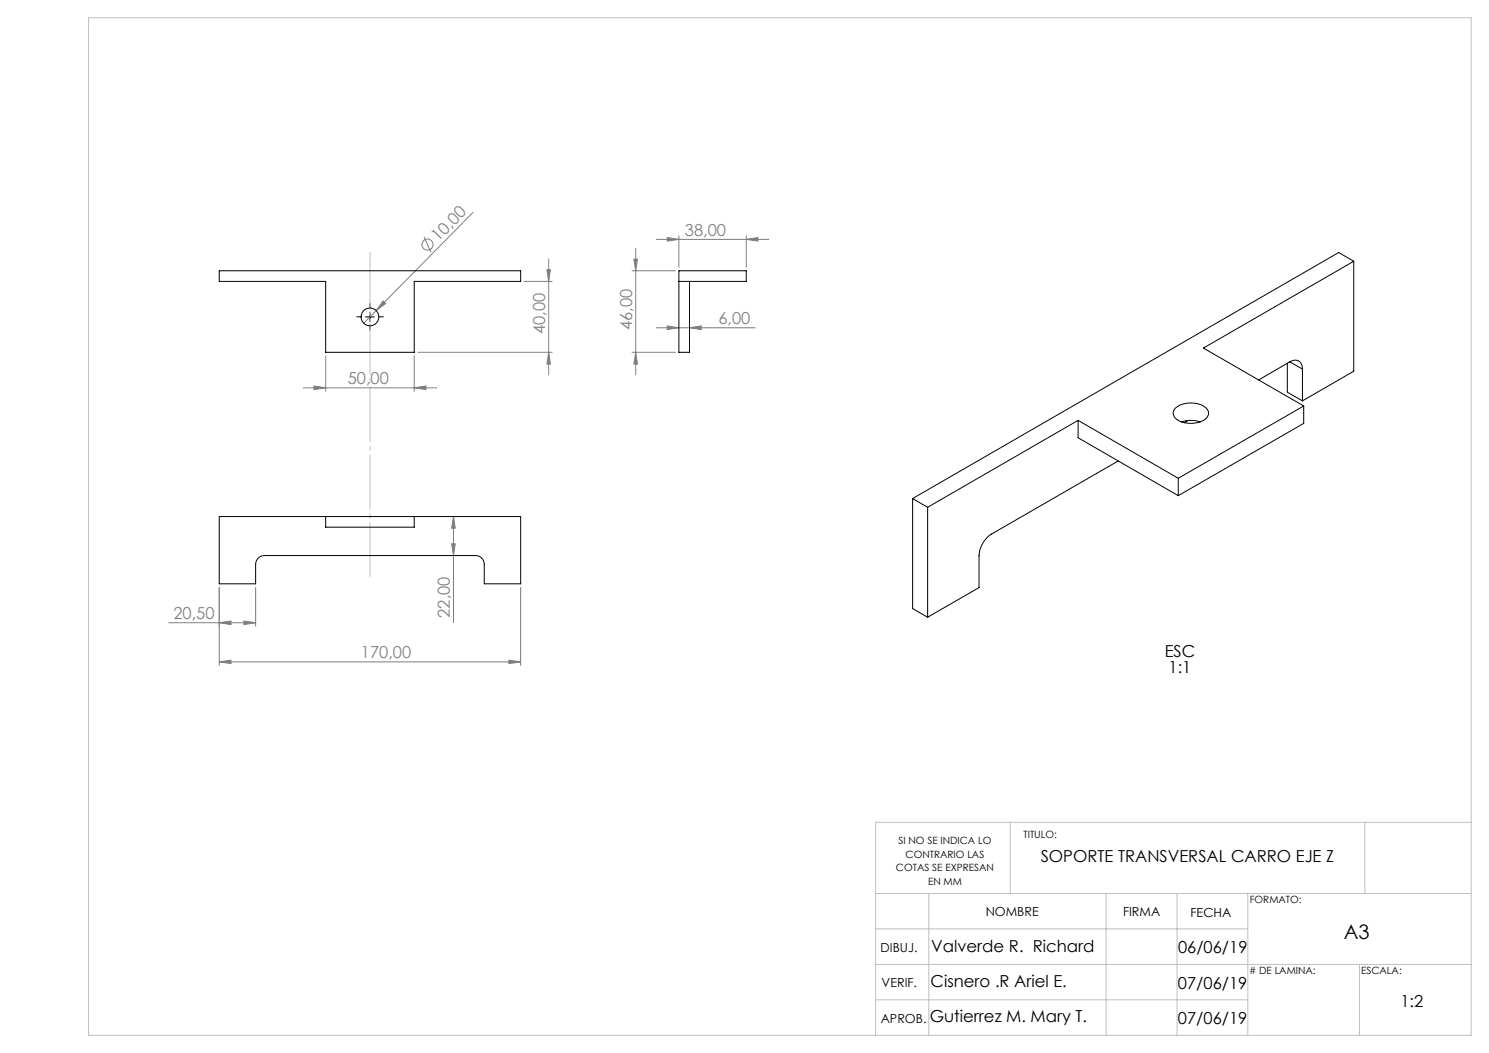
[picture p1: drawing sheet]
<svg xmlns="http://www.w3.org/2000/svg" width="420mm" height="297mm" viewBox="0 0 420 297" stroke-linecap="round" stroke-linejoin="round" font-family="sans-serif">
<g fill="none" stroke="#808080" stroke-width=".28">
<path d="M133.4 59.9l-27.3 27.7M119.6 66.8l1.9 4.4M147.8 79.4h8M154.3 76.1h1l-.5 3.3zM154.8 73v32.7M178.3 76.4h12.2M178.8 73.1h1l-.5 3.3zM179.3 70v35.7M185.1 67.5h31.8M188.2 67l3.3 .5-3.3 .5zM191.5 66.5v8.9M210.5 67.5l3.3-.5v1z"/>
<path d="M210.5 66.5v8.9M106.1 87.6l-3.5 3.6M108.1 84.9l.7 .7-2.7 2zM117.9 99.4h37.9M154.8 99.4l.5 3.3h-1zM178.3 99.4h12.2M179.3 99.4l.5 3.3h-1zM185.1 92.5h27.9M188.2 91.9l3.3 .6-3.3 .5zM194.5 92.5l3.3-.6v1.1zM85.5 109.4h37.7M88.5 108.9l3.4 .5-3.4 .5z"/>
<path d="M91.9 100.4v10M116.8 109.4l3.4-.5v1zM116.8 100.4v10M127.4 153.4h1l-.5 3.3zM127.9 145.7l.5 3.3h-1zM127.9 145.7v29.9M47.6 175.6h24.5M61.8 175.6l3.4-.4v1zM61.8 165.7v22M68.8 175.2l3.3 .4-3.3 .6zM72.1 165.7v10.9M146.9 165.7v22"/>
<path d="M61.8 186.7l3.4-.5v1zM61.8 186.7h85.1M143.5 186.2l3.4 .5-3.4 .5z"/>
<circle cx="120.6" cy="69" r="1.56"/>
</g>
<path d="M101.9 89.4h-1.3M104.4 86.9v-1.3M104.4 91.9v1.2M106.9 89.4h1.2" fill="none" stroke="#000" stroke-width=".28" stroke-dasharray="15.2 1.3 1.3 1.3"/>
<path d="M103.1 89.4h2.5M104.4 88.1v2.5" fill="none" stroke="#000" stroke-width=".28"/>
<path d="M104.4 70.9v92" fill="none" stroke="#c0c0c0" stroke-width=".28" stroke-dasharray="15.2 1.3 1.3 1.3" stroke-dashoffset="-.3"/>
<g fill="none" stroke="#c0c0c0" stroke-width=".28">
<path d="M25 5h390v287h-390zM285 231.9v20.1M385 231.9v20.1M415 231.9h-168v60.1M247 252h168M262 252v40M312 252v40M332 252v40M352 252v40M247 262h105M247 272h168M383.5 272v20"/>
<path d="M247 282h105"/>
</g>
<g fill="#808080">
<path d="M108.1 84.9l.7 .7-2.7 2z"/>
<path d="M61.8 186.7l3.4-.5v1zM143.5 186.2l3.4 .5-3.4 .5z"/>
<path d="M210.5 67.5l3.3-.5v1zM188.2 67l3.3 .5-3.3 .5z"/>
<path d="M68.8 175.2l3.3 .4-3.3 .6zM61.8 175.6l3.4-.4v1z"/>
<path d="M194.5 92.5l3.3-.6v1.1zM188.2 91.9l3.3 .6-3.3 .5z"/>
<path d="M127.4 153.4h1l-.5 3.3zM127.9 145.7l.5 3.3h-1zM154.3 76.1h1l-.5 3.3zM154.8 99.4l.5 3.3h-1z"/>
<path d="M179.3 99.4l.5 3.3h-1zM178.8 73.1h1l-.5 3.3z"/>
<path d="M88.5 108.9l3.4 .5-3.4 .5zM116.8 109.4l3.4-.5v1z"/>
</g>
<g fill="none" stroke="#000" stroke-width=".28">
<path d="M61.8 76.4h85.1v3h-30.1v20h-24.9v-20h-30.1zM191.5 79.4h19v-3h-19v23h3v-20M381.8 73.7l-4.2-2.5-120.2 69.4M381.8 73.7l-42.4 24.5 28.3 16.3M381.8 73.7v31l-14.4 8.4M304.1 118.6l-42.4 24.5M304.1 118.6l28.3 16.3M304.1 118.6v4.9l28.3 16.3M331.4 115.2a7.2 7.2 0 0 1 9 0 2.07 2.07 0 0 1-1 3.4 7.4 7.4 0 0 1-8-.7 1.92 1.92 0 0 1 0-2.7zM333.3 119a8.5 8.5 0 0 1 5.3 0M335.2 118.6l-1.1 .6M363.1 102.4v8.2l4.3 2.5"/>
<path d="M363.8 102.1a2.17 2.17 0 0 1 2.5-.3 2.17 2.17 0 0 1 1.1 2.3M363.8 102.1l-8.8 5.1M363.8 102.1l3.6 2M367.4 104.1v9M367.7 114.5l-35.3 20.4M367.7 114.5v4.9l-35.3 20.4M315.4 130l-35.7 20.6a7.8 7.8 0 0 0-3.5 6.1v9l-14.5 8.4M332.4 134.9v4.9M61.8 145.7h85.1v19h-10.3v-5.5a2.47 2.47 0 0 0-2.5-2.5h-59.5a2.47 2.47 0 0 0-2.5 2.5v5.5h-10.3zM91.9 145.7v3h24.9v-3M257.4 140.6l4.3 2.5M257.4 140.6v31.1l4.3 2.4"/>
<path d="M261.7 143.1v31"/>
<circle cx="104.4" cy="89.4" r="2.51"/>
</g>
<text font-size="5.6" x="379" y="264.9">A3</text>
<g font-size="4.7" fill="#808080">
<text x="123.6" y="68.3" transform="rotate(-45 123.6 68.3)">10,00</text>
<text x="193.2" y="66.5">38,00</text>
<text x="153.8" y="94.3" transform="rotate(-90 153.8 94.3)">40,00</text>
<text x="178.3" y="93.2" transform="rotate(-90 178.3 93.2)">46,00</text>
<text x="202.6" y="91.4">6,00</text>
<text x="98.1" y="108.3">50,00</text>
<text x="48.9" y="174.6">20,50</text>
<text x="126.9" y="174.3" transform="rotate(-90 126.9 174.3)">22,00</text>
<text x="101.8" y="185.7">170,00</text>
</g>
<g font-size="4.7">
<text x="328.5" y="185.3">ESC</text>
<text x="329.6" y="189.8">1:1</text>
<text x="293.5" y="243.2">SOPORTE TRANSVERSAL CARRO EJE Z</text>
<text x="262.7" y="268.4">Valverde R. Richard</text>
<text x="332.3" y="268.8">06/06/19</text>
<text x="262.5" y="278.4">Cisnero .R Ariel E.</text>
<text x="332.3" y="278.8">07/06/19</text>
<text x="395" y="283.9">1:2</text>
<text x="262.3" y="288.3">Gutierrez M. Mary T.</text>
<text x="332.3" y="288.8">07/06/19</text>
</g>
<g font-size="3.5">
<text x="278" y="258.4">NOMBRE</text>
<text x="316.8" y="258.3">FIRMA</text>
<text x="335.8" y="258.5">FECHA</text>
<text x="248.4" y="268.4">DIBUJ.</text>
<text x="248.7" y="278.4">VERIF.</text>
<text x="248.4" y="288.5">APROB.</text>
</g>
<g font-size="2.8">
<text x="253.4" y="238.1">SI NO SE INDICA LO</text>
<text x="288.7" y="236.5">TITULO:</text>
<text x="252.7" y="245.8">COTAS SE EXPRESAN</text>
<text x="255.4" y="241.9">CONTRARIO LAS</text>
<text x="261.8" y="249.6">EN MM</text>
<text x="352.5" y="254.8">FORMATO:</text>
<text x="352.3" y="274.7"># DE LAMINA:</text>
<text x="383.9" y="274.6">ESCALA:</text>
</g>
</svg>
